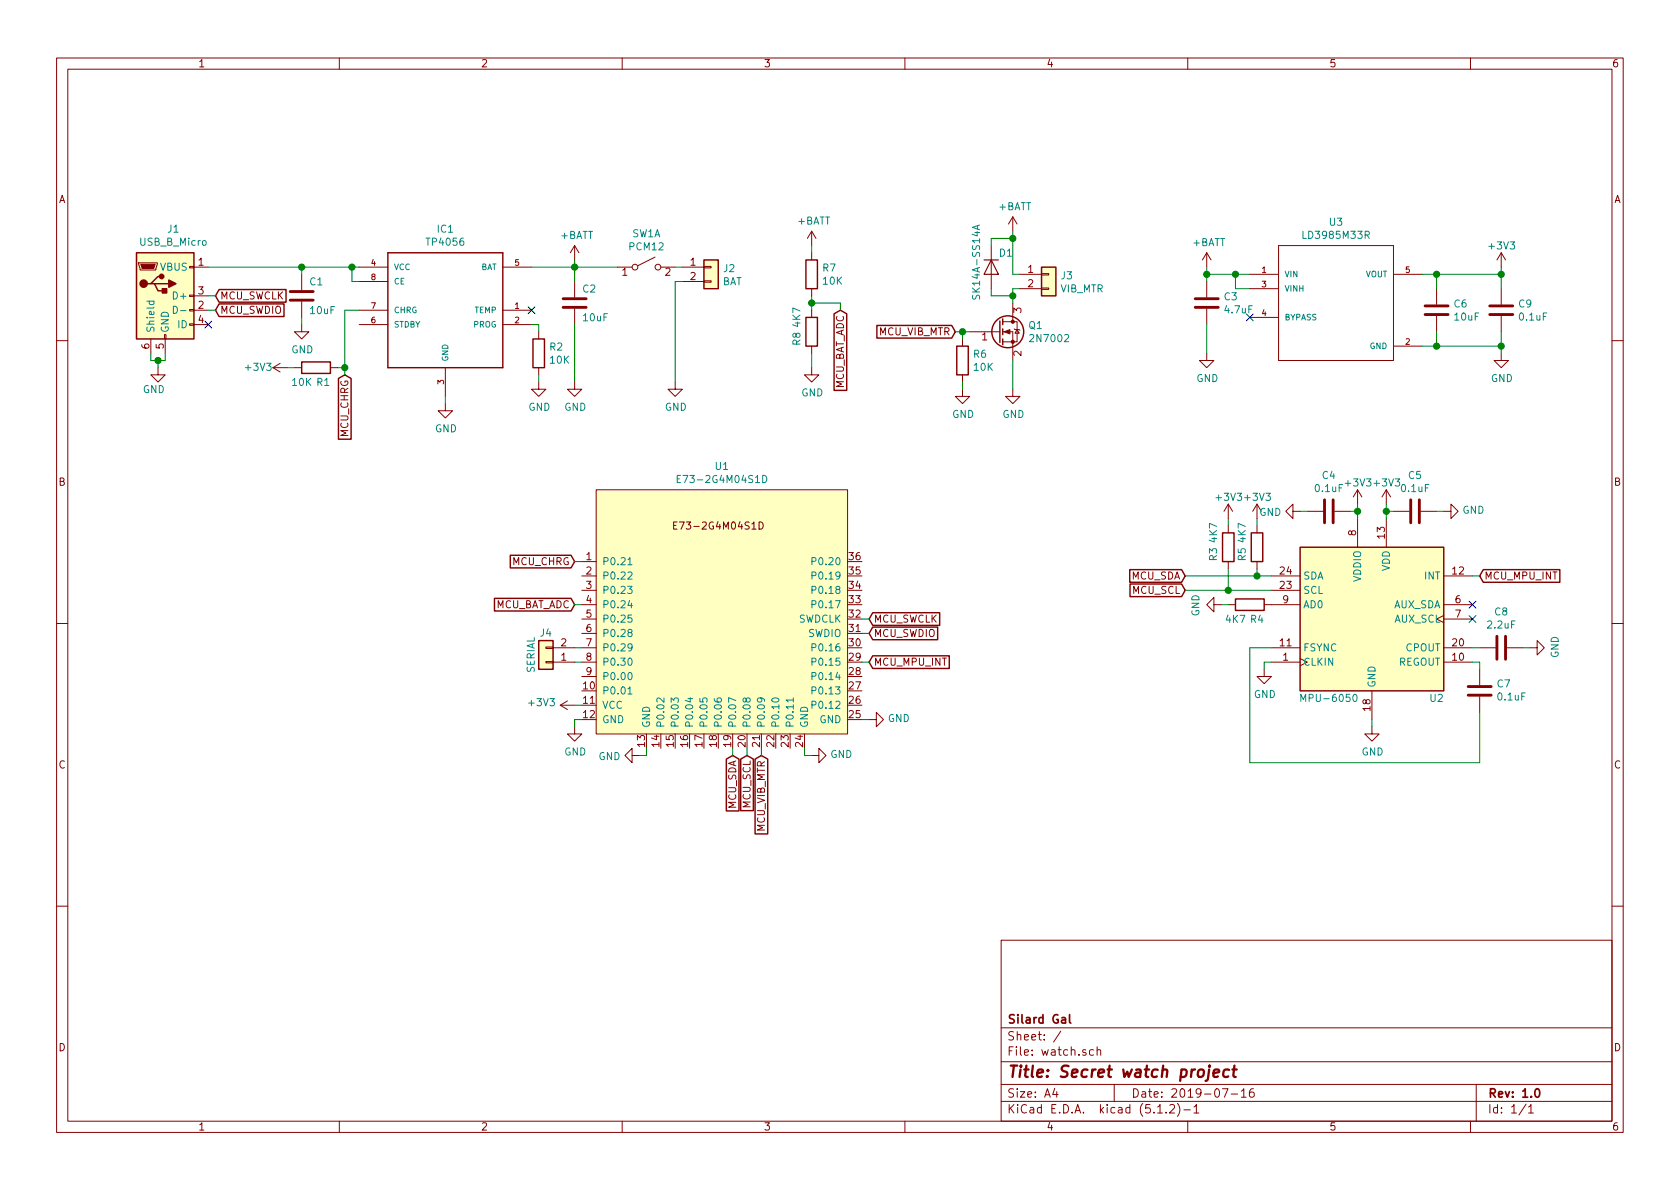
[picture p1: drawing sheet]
EESchema Schematic File Version 4
LIBS:watch-cache
EELAYER 29 0
EELAYER END
$Descr A4 11693 8268
encoding utf-8
Sheet 1 1
Title "Secret watch project "
Date "2019-07-16"
Rev "1.0"
Comp "Silard Gal"
Comment1 ""
Comment2 ""
Comment3 ""
Comment4 ""
$EndDescr
$Comp
L watch:E73-2G4M04S1D U1
U 1 1
P 4350 4300
F 0 "U1" H 5025 5365 50  0000 C CNN
F 1 "E73-2G4M04S1D" H 5025 5274 50  0000 C CNN
F 2 "watch:E73-2G4M04S" H 4350 4300 50  0001 C CNN
F 3 "" H 4350 4300 50  0001 C CNN
	1    4350 4300
	1    0    0    -1  
$EndComp
$Comp
L power:GND #PWR0101
U 1 1
P 6050 5000
F 0 "#PWR0101" H 6050 4750 50  0001 C CNN
F 1 "GND" V 6055 4872 50  0000 R CNN
F 2 "" H 6050 5000 50  0001 C CNN
F 3 "" H 6050 5000 50  0001 C CNN
	1    6050 5000
	0    -1   -1   0   
$EndComp
$Comp
L power:GND #PWR0102
U 1 1
P 5650 5250
F 0 "#PWR0102" H 5650 5000 50  0001 C CNN
F 1 "GND" V 5655 5122 50  0000 R CNN
F 2 "" H 5650 5250 50  0001 C CNN
F 3 "" H 5650 5250 50  0001 C CNN
	1    5650 5250
	0    -1   -1   0   
$EndComp
$Comp
L power:GND #PWR0103
U 1 1
P 4450 5250
F 0 "#PWR0103" H 4450 5000 50  0001 C CNN
F 1 "GND" V 4455 5122 50  0000 R CNN
F 2 "" H 4450 5250 50  0001 C CNN
F 3 "" H 4450 5250 50  0001 C CNN
	1    4450 5250
	0    1    1    0   
$EndComp
$Comp
L power:GND #PWR0104
U 1 1
P 4000 5050
F 0 "#PWR0104" H 4000 4800 50  0001 C CNN
F 1 "GND" H 4005 4877 50  0000 C CNN
F 2 "" H 4000 5050 50  0001 C CNN
F 3 "" H 4000 5050 50  0001 C CNN
	1    4000 5050
	1    0    0    -1  
$EndComp
Wire Wire Line
	4000 5050 4000 5000
Wire Wire Line
	4000 5000 4050 5000
Wire Wire Line
	4450 5250 4500 5250
Wire Wire Line
	4500 5250 4500 5200
Wire Wire Line
	5600 5200 5600 5250
Wire Wire Line
	5600 5250 5650 5250
Wire Wire Line
	6000 5000 6050 5000
$Comp
L power:+3V3 #PWR0105
U 1 1
P 4000 4900
F 0 "#PWR0105" H 4000 4750 50  0001 C CNN
F 1 "+3V3" V 4015 5028 50  0000 L CNN
F 2 "" H 4000 4900 50  0001 C CNN
F 3 "" H 4000 4900 50  0001 C CNN
	1    4000 4900
	0    -1   -1   0   
$EndComp
Wire Wire Line
	4000 4900 4050 4900
$Comp
L LD3985M33R:LD3985M33R U3
U 1 1
P 9300 2100
F 0 "U3" H 9300 2665 50  0000 C CNN
F 1 "LD3985M33R" H 9300 2574 50  0000 C CNN
F 2 "watch:SOT95P280X145-5N" H 9300 2100 50  0001 L BNN
F 3 "" H 9300 2100 50  0001 L BNN
F 4 "STMicroelectronics" H 9300 2100 50  0001 L BNN "Field4"
F 5 "Unavailable" H 9300 2100 50  0001 L BNN "Field5"
F 6 "SOT-23-5 STMicroelectronics" H 9300 2100 50  0001 L BNN "Field6"
F 7 "None" H 9300 2100 50  0001 L BNN "Field7"
F 8 "LD3985M33R" H 9300 2100 50  0001 L BNN "Field8"
	1    9300 2100
	1    0    0    -1  
$EndComp
NoConn ~ 8700 2200
Wire Wire Line
	8700 2000 8600 2000
Wire Wire Line
	8600 2000 8600 1900
Wire Wire Line
	8600 1900 8700 1900
Connection ~ 8600 1900
$Comp
L Device:C C6
U 1 1
P 10000 2150
F 0 "C6" H 10115 2196 50  0000 L CNN
F 1 "10uF" H 10115 2105 50  0000 L CNN
F 2 "Capacitor_SMD:C_0603_1608Metric" H 10038 2000 50  0001 C CNN
F 3 "~" H 10000 2150 50  0001 C CNN
	1    10000 2150
	1    0    0    -1  
$EndComp
$Comp
L Device:C C9
U 1 1
P 10450 2150
F 0 "C9" H 10565 2196 50  0000 L CNN
F 1 "0.1uF" H 10565 2105 50  0000 L CNN
F 2 "Capacitor_SMD:C_0603_1608Metric" H 10488 2000 50  0001 C CNN
F 3 "~" H 10450 2150 50  0001 C CNN
	1    10450 2150
	1    0    0    -1  
$EndComp
Wire Wire Line
	10450 2000 10450 1900
Wire Wire Line
	10450 1900 10000 1900
Wire Wire Line
	10000 2000 10000 1900
Connection ~ 10000 1900
Wire Wire Line
	10000 1900 9900 1900
Wire Wire Line
	9900 2400 10000 2400
Wire Wire Line
	10000 2400 10000 2300
Wire Wire Line
	10000 2400 10450 2400
Wire Wire Line
	10450 2400 10450 2300
Connection ~ 10000 2400
$Comp
L power:GND #PWR0106
U 1 1
P 10450 2450
F 0 "#PWR0106" H 10450 2200 50  0001 C CNN
F 1 "GND" H 10455 2277 50  0000 C CNN
F 2 "" H 10450 2450 50  0001 C CNN
F 3 "" H 10450 2450 50  0001 C CNN
	1    10450 2450
	1    0    0    -1  
$EndComp
Wire Wire Line
	10450 2450 10450 2400
Connection ~ 10450 2400
Wire Wire Line
	10450 1900 10450 1850
Connection ~ 10450 1900
$Comp
L power:+3V3 #PWR0107
U 1 1
P 10450 1850
F 0 "#PWR0107" H 10450 1700 50  0001 C CNN
F 1 "+3V3" H 10350 2000 50  0000 L CNN
F 2 "" H 10450 1850 50  0001 C CNN
F 3 "" H 10450 1850 50  0001 C CNN
	1    10450 1850
	1    0    0    -1  
$EndComp
$Comp
L Device:C C3
U 1 1
P 8400 2100
F 0 "C3" H 8515 2146 50  0000 L CNN
F 1 "4.7uF" H 8515 2055 50  0000 L CNN
F 2 "Capacitor_SMD:C_0603_1608Metric" H 8438 1950 50  0001 C CNN
F 3 "~" H 8400 2100 50  0001 C CNN
	1    8400 2100
	1    0    0    -1  
$EndComp
$Comp
L power:+BATT #PWR0108
U 1 1
P 8400 1850
F 0 "#PWR0108" H 8400 1700 50  0001 C CNN
F 1 "+BATT" H 8415 2023 50  0000 C CNN
F 2 "" H 8400 1850 50  0001 C CNN
F 3 "" H 8400 1850 50  0001 C CNN
	1    8400 1850
	1    0    0    -1  
$EndComp
Wire Wire Line
	8400 1900 8400 1850
Wire Wire Line
	8400 1900 8600 1900
Wire Wire Line
	8400 1900 8400 1950
Connection ~ 8400 1900
$Comp
L power:GND #PWR0109
U 1 1
P 8400 2450
F 0 "#PWR0109" H 8400 2200 50  0001 C CNN
F 1 "GND" H 8405 2277 50  0000 C CNN
F 2 "" H 8400 2450 50  0001 C CNN
F 3 "" H 8400 2450 50  0001 C CNN
	1    8400 2450
	1    0    0    -1  
$EndComp
Wire Wire Line
	8400 2450 8400 2250
$Comp
L Connector:USB_B_Micro J1
U 1 1
P 1150 2050
F 0 "J1" H 1207 2517 50  0000 C CNN
F 1 "USB_B_Micro" H 1207 2426 50  0000 C CNN
F 2 "Connector_USB:USB_Micro-B_Molex_47346-0001" H 1300 2000 50  0001 C CNN
F 3 "~" H 1300 2000 50  0001 C CNN
	1    1150 2050
	1    0    0    -1  
$EndComp
$Comp
L power:GND #PWR0110
U 1 1
P 1100 2550
F 0 "#PWR0110" H 1100 2300 50  0001 C CNN
F 1 "GND" H 1150 2400 50  0000 R CNN
F 2 "" H 1100 2550 50  0001 C CNN
F 3 "" H 1100 2550 50  0001 C CNN
	1    1100 2550
	1    0    0    -1  
$EndComp
Wire Wire Line
	1050 2450 1050 2500
Wire Wire Line
	1050 2500 1100 2500
Wire Wire Line
	1150 2500 1150 2450
Wire Wire Line
	1100 2500 1100 2550
Connection ~ 1100 2500
Wire Wire Line
	1100 2500 1150 2500
NoConn ~ 1450 2250
$Comp
L Device:C C1
U 1 1
P 2100 2050
F 0 "C1" H 2150 2150 50  0000 L CNN
F 1 "10uF" H 2150 1950 50  0000 L CNN
F 2 "Capacitor_SMD:C_0805_2012Metric" H 2138 1900 50  0001 C CNN
F 3 "~" H 2100 2050 50  0001 C CNN
	1    2100 2050
	1    0    0    -1  
$EndComp
$Comp
L power:GND #PWR0111
U 1 1
P 2100 2250
F 0 "#PWR0111" H 2100 2000 50  0001 C CNN
F 1 "GND" H 2105 2077 50  0000 C CNN
F 2 "" H 2100 2250 50  0001 C CNN
F 3 "" H 2100 2250 50  0001 C CNN
	1    2100 2250
	1    0    0    -1  
$EndComp
$Comp
L TP4056:TP4056 IC1
U 1 1
P 3100 2150
F 0 "IC1" H 3100 2717 50  0000 C CNN
F 1 "TP4056" H 3100 2626 50  0000 C CNN
F 2 "TP4056:SOP-8" H 3100 2150 50  0001 L BNN
F 3 "" H 3100 2150 50  0001 L BNN
F 4 "None" H 3100 2150 50  0001 L BNN "Field4"
F 5 "Package Analog Devices" H 3100 2150 50  0001 L BNN "Field5"
F 6 "NanJing Top Power ASIC Corp." H 3100 2150 50  0001 L BNN "Field6"
F 7 "Unavailable" H 3100 2150 50  0001 L BNN "Field7"
F 8 "" H 3100 2150 50  0001 L BNN "Field8"
	1    3100 2150
	1    0    0    -1  
$EndComp
NoConn ~ 3700 2150
$Comp
L Device:C C2
U 1 1
P 4000 2100
F 0 "C2" H 4050 2200 50  0000 L CNN
F 1 "10uF" H 4050 2000 50  0000 L CNN
F 2 "Capacitor_SMD:C_0805_2012Metric" H 4038 1950 50  0001 C CNN
F 3 "~" H 4000 2100 50  0001 C CNN
	1    4000 2100
	1    0    0    -1  
$EndComp
$Comp
L power:+BATT #PWR0112
U 1 1
P 4000 1800
F 0 "#PWR0112" H 4000 1650 50  0001 C CNN
F 1 "+BATT" H 4015 1973 50  0000 C CNN
F 2 "" H 4000 1800 50  0001 C CNN
F 3 "" H 4000 1800 50  0001 C CNN
	1    4000 1800
	1    0    0    -1  
$EndComp
$Comp
L Connector_Generic:Conn_01x02 J2
U 1 1
P 4950 1850
F 0 "J2" H 5030 1842 50  0000 L CNN
F 1 "BAT" H 5030 1751 50  0000 L CNN
F 2 "Diode_SMD:D_1210_3225Metric" H 4950 1850 50  0001 C CNN
F 3 "~" H 4950 1850 50  0001 C CNN
	1    4950 1850
	1    0    0    -1  
$EndComp
Wire Wire Line
	3700 1850 4000 1850
Wire Wire Line
	4000 1800 4000 1850
Connection ~ 4000 1850
Wire Wire Line
	4000 1850 4300 1850
Wire Wire Line
	4000 1950 4000 1850
$Comp
L power:GND #PWR0113
U 1 1
P 3100 2800
F 0 "#PWR0113" H 3100 2550 50  0001 C CNN
F 1 "GND" H 3105 2627 50  0000 C CNN
F 2 "" H 3100 2800 50  0001 C CNN
F 3 "" H 3100 2800 50  0001 C CNN
	1    3100 2800
	1    0    0    -1  
$EndComp
$Comp
L power:GND #PWR0114
U 1 1
P 4700 2650
F 0 "#PWR0114" H 4700 2400 50  0001 C CNN
F 1 "GND" H 4705 2477 50  0000 C CNN
F 2 "" H 4700 2650 50  0001 C CNN
F 3 "" H 4700 2650 50  0001 C CNN
	1    4700 2650
	1    0    0    -1  
$EndComp
$Comp
L power:GND #PWR0115
U 1 1
P 4000 2650
F 0 "#PWR0115" H 4000 2400 50  0001 C CNN
F 1 "GND" H 4005 2477 50  0000 C CNN
F 2 "" H 4000 2650 50  0001 C CNN
F 3 "" H 4000 2650 50  0001 C CNN
	1    4000 2650
	1    0    0    -1  
$EndComp
Wire Wire Line
	3100 2750 3100 2800
Wire Wire Line
	2500 1950 2450 1950
Wire Wire Line
	2450 1950 2450 1850
Wire Wire Line
	2450 1850 2500 1850
$Comp
L Device:R R2
U 1 1
P 3750 2450
F 0 "R2" H 3820 2496 50  0000 L CNN
F 1 "10K" H 3820 2405 50  0000 L CNN
F 2 "Resistor_SMD:R_0603_1608Metric" V 3680 2450 50  0001 C CNN
F 3 "~" H 3750 2450 50  0001 C CNN
	1    3750 2450
	1    0    0    -1  
$EndComp
$Comp
L power:GND #PWR0116
U 1 1
P 3750 2650
F 0 "#PWR0116" H 3750 2400 50  0001 C CNN
F 1 "GND" H 3755 2477 50  0000 C CNN
F 2 "" H 3750 2650 50  0001 C CNN
F 3 "" H 3750 2650 50  0001 C CNN
	1    3750 2650
	1    0    0    -1  
$EndComp
Wire Wire Line
	3750 2600 3750 2650
Wire Wire Line
	3700 2250 3750 2250
Wire Wire Line
	3750 2250 3750 2300
Wire Wire Line
	4000 2250 4000 2650
$Comp
L Switch:SW_DPST_x2 SW1
U 1 1
P 4500 1850
F 0 "SW1" H 4500 2085 50  0000 C CNN
F 1 "PCM12" H 4500 1994 50  0000 C CNN
F 2 "Button_Switch_SMD:SW_SPDT_PCM12" H 4500 1850 50  0001 C CNN
F 3 "~" H 4500 1850 50  0001 C CNN
	1    4500 1850
	1    0    0    -1  
$EndComp
Wire Wire Line
	4700 1850 4750 1850
Wire Wire Line
	4700 1950 4750 1950
Wire Wire Line
	4700 1950 4700 2650
Wire Wire Line
	2450 1850 2100 1850
Connection ~ 2450 1850
Wire Wire Line
	2100 2200 2100 2250
Wire Wire Line
	2100 1900 2100 1850
Connection ~ 2100 1850
Wire Wire Line
	2100 1850 1450 1850
Wire Wire Line
	2500 2150 2400 2150
Wire Wire Line
	2400 2150 2400 2550
Text GLabel 2400 2600 3    50   Input ~ 0
MCU_CHRG
Wire Wire Line
	2400 2550 2350 2550
Connection ~ 2400 2550
Wire Wire Line
	2400 2550 2400 2600
$Comp
L Device:R R1
U 1 1
P 2200 2550
F 0 "R1" V 2300 2600 50  0000 C CNN
F 1 "10K" V 2300 2450 50  0000 C CNN
F 2 "Resistor_SMD:R_0603_1608Metric" V 2130 2550 50  0001 C CNN
F 3 "~" H 2200 2550 50  0001 C CNN
	1    2200 2550
	0    1    1    0   
$EndComp
$Comp
L power:+3V3 #PWR0117
U 1 1
P 2000 2550
F 0 "#PWR0117" H 2000 2400 50  0001 C CNN
F 1 "+3V3" V 2000 2650 50  0000 L CNN
F 2 "" H 2000 2550 50  0001 C CNN
F 3 "" H 2000 2550 50  0001 C CNN
	1    2000 2550
	0    -1   -1   0   
$EndComp
Wire Wire Line
	2000 2550 2050 2550
Text GLabel 6050 4300 2    50   Input ~ 0
MCU_SWCLK
Text GLabel 6050 4400 2    50   Input ~ 0
MCU_SWDIO
Wire Wire Line
	6000 4300 6050 4300
Wire Wire Line
	6000 4400 6050 4400
Text GLabel 1500 2050 2    50   Input ~ 0
MCU_SWCLK
Text GLabel 1500 2150 2    50   Input ~ 0
MCU_SWDIO
Wire Wire Line
	1450 2050 1500 2050
Wire Wire Line
	1450 2150 1500 2150
$Comp
L Sensor_Motion:MPU-6050 U2
U 1 1
P 9550 4300
F 0 "U2" H 10000 3750 50  0000 C CNN
F 1 "MPU-6050" H 9250 3750 50  0000 C CNN
F 2 "Sensor_Motion:InvenSense_QFN-24_4x4mm_P0.5mm" H 9550 3500 50  0001 C CNN
F 3 "https://store.invensense.com/datasheets/invensense/MPU-6050_DataSheet_V3%204.pdf" H 9550 4150 50  0001 C CNN
	1    9550 4300
	1    0    0    -1  
$EndComp
Text GLabel 8250 4000 0    50   Input ~ 0
MCU_SDA
Text GLabel 8250 4100 0    50   Input ~ 0
MCU_SCL
$Comp
L Device:R R4
U 1 1
P 8700 4200
F 0 "R4" V 8800 4250 50  0000 C CNN
F 1 "4K7" V 8800 4100 50  0000 C CNN
F 2 "Resistor_SMD:R_0603_1608Metric" V 8630 4200 50  0001 C CNN
F 3 "~" H 8700 4200 50  0001 C CNN
	1    8700 4200
	0    1    1    0   
$EndComp
$Comp
L power:GND #PWR0118
U 1 1
P 9550 5050
F 0 "#PWR0118" H 9550 4800 50  0001 C CNN
F 1 "GND" H 9555 4877 50  0000 C CNN
F 2 "" H 9550 5050 50  0001 C CNN
F 3 "" H 9550 5050 50  0001 C CNN
	1    9550 5050
	1    0    0    -1  
$EndComp
$Comp
L power:GND #PWR0119
U 1 1
P 8500 4200
F 0 "#PWR0119" H 8500 3950 50  0001 C CNN
F 1 "GND" H 8505 4027 50  0000 C CNN
F 2 "" H 8500 4200 50  0001 C CNN
F 3 "" H 8500 4200 50  0001 C CNN
	1    8500 4200
	0    1    1    0   
$EndComp
Wire Wire Line
	8550 4200 8500 4200
Wire Wire Line
	9550 5000 9550 5050
Text GLabel 10300 4000 2    50   Input ~ 0
MCU_MPU_INT
Wire Wire Line
	10250 4000 10300 4000
$Comp
L Device:C C5
U 1 1
P 9850 3550
F 0 "C5" V 9598 3550 50  0000 C CNN
F 1 "0.1uF" V 9689 3550 50  0000 C CNN
F 2 "Capacitor_SMD:C_0603_1608Metric" H 9888 3400 50  0001 C CNN
F 3 "~" H 9850 3550 50  0001 C CNN
	1    9850 3550
	0    1    1    0   
$EndComp
$Comp
L power:GND #PWR0120
U 1 1
P 10050 3550
F 0 "#PWR0120" H 10050 3300 50  0001 C CNN
F 1 "GND" V 10055 3422 50  0000 R CNN
F 2 "" H 10050 3550 50  0001 C CNN
F 3 "" H 10050 3550 50  0001 C CNN
	1    10050 3550
	0    -1   -1   0   
$EndComp
$Comp
L power:+3V3 #PWR0121
U 1 1
P 9450 3500
F 0 "#PWR0121" H 9450 3350 50  0001 C CNN
F 1 "+3V3" H 9350 3650 50  0000 L CNN
F 2 "" H 9450 3500 50  0001 C CNN
F 3 "" H 9450 3500 50  0001 C CNN
	1    9450 3500
	1    0    0    -1  
$EndComp
$Comp
L power:+3V3 #PWR0122
U 1 1
P 9650 3500
F 0 "#PWR0122" H 9650 3350 50  0001 C CNN
F 1 "+3V3" H 9550 3650 50  0000 L CNN
F 2 "" H 9650 3500 50  0001 C CNN
F 3 "" H 9650 3500 50  0001 C CNN
	1    9650 3500
	1    0    0    -1  
$EndComp
Wire Wire Line
	9450 3500 9450 3550
Wire Wire Line
	9650 3600 9650 3550
Wire Wire Line
	9700 3550 9650 3550
Connection ~ 9650 3550
Wire Wire Line
	9650 3550 9650 3500
Wire Wire Line
	10050 3550 10000 3550
$Comp
L Device:C C8
U 1 1
P 10450 4500
F 0 "C8" V 10198 4500 50  0000 C CNN
F 1 "2.2uF" V 10289 4500 50  0000 C CNN
F 2 "Capacitor_SMD:C_0805_2012Metric" H 10488 4350 50  0001 C CNN
F 3 "~" H 10450 4500 50  0001 C CNN
	1    10450 4500
	0    1    1    0   
$EndComp
$Comp
L power:GND #PWR0123
U 1 1
P 10650 4500
F 0 "#PWR0123" H 10650 4250 50  0001 C CNN
F 1 "GND" H 10655 4327 50  0000 C CNN
F 2 "" H 10650 4500 50  0001 C CNN
F 3 "" H 10650 4500 50  0001 C CNN
	1    10650 4500
	0    -1   -1   0   
$EndComp
Wire Wire Line
	10600 4500 10650 4500
Wire Wire Line
	10250 4500 10300 4500
$Comp
L Device:C C7
U 1 1
P 10300 4800
F 0 "C7" H 10185 4754 50  0000 R CNN
F 1 "0.1uF" H 10185 4845 50  0000 R CNN
F 2 "Capacitor_SMD:C_0603_1608Metric" H 10338 4650 50  0001 C CNN
F 3 "~" H 10300 4800 50  0001 C CNN
	1    10300 4800
	-1   0    0    1   
$EndComp
Wire Wire Line
	10300 4950 10300 5300
Wire Wire Line
	10300 4600 10300 4650
$Comp
L power:GND #PWR0124
U 1 1
P 8800 4650
F 0 "#PWR0124" H 8800 4400 50  0001 C CNN
F 1 "GND" H 8805 4477 50  0000 C CNN
F 2 "" H 8800 4650 50  0001 C CNN
F 3 "" H 8800 4650 50  0001 C CNN
	1    8800 4650
	1    0    0    -1  
$EndComp
Wire Wire Line
	8850 4600 8800 4600
Wire Wire Line
	8800 4600 8800 4650
Wire Wire Line
	8700 4500 8700 5300
Wire Wire Line
	8700 5300 10300 5300
Wire Wire Line
	8700 4500 8850 4500
Wire Wire Line
	10250 4600 10300 4600
NoConn ~ 10250 4200
NoConn ~ 10250 4300
$Comp
L Device:R R5
U 1 1
P 8750 3800
F 0 "R5" V 8850 3850 50  0000 C CNN
F 1 "4K7" V 8850 3700 50  0000 C CNN
F 2 "Resistor_SMD:R_0603_1608Metric" V 8680 3800 50  0001 C CNN
F 3 "~" H 8750 3800 50  0001 C CNN
	1    8750 3800
	-1   0    0    1   
$EndComp
$Comp
L Device:R R3
U 1 1
P 8550 3800
F 0 "R3" V 8650 3850 50  0000 C CNN
F 1 "4K7" V 8650 3700 50  0000 C CNN
F 2 "Resistor_SMD:R_0603_1608Metric" V 8480 3800 50  0001 C CNN
F 3 "~" H 8550 3800 50  0001 C CNN
	1    8550 3800
	-1   0    0    1   
$EndComp
Wire Wire Line
	8250 4000 8750 4000
Wire Wire Line
	8750 3950 8750 4000
Connection ~ 8750 4000
Wire Wire Line
	8750 4000 8850 4000
Wire Wire Line
	8550 3950 8550 4100
Wire Wire Line
	8550 4100 8850 4100
Wire Wire Line
	8250 4100 8550 4100
Connection ~ 8550 4100
Wire Wire Line
	8550 3650 8550 3600
Wire Wire Line
	8750 3650 8750 3600
$Comp
L power:+3V3 #PWR0125
U 1 1
P 8550 3600
F 0 "#PWR0125" H 8550 3450 50  0001 C CNN
F 1 "+3V3" H 8450 3750 50  0000 L CNN
F 2 "" H 8550 3600 50  0001 C CNN
F 3 "" H 8550 3600 50  0001 C CNN
	1    8550 3600
	1    0    0    -1  
$EndComp
$Comp
L power:+3V3 #PWR0126
U 1 1
P 8750 3600
F 0 "#PWR0126" H 8750 3450 50  0001 C CNN
F 1 "+3V3" H 8650 3750 50  0000 L CNN
F 2 "" H 8750 3600 50  0001 C CNN
F 3 "" H 8750 3600 50  0001 C CNN
	1    8750 3600
	1    0    0    -1  
$EndComp
$Comp
L Device:C C4
U 1 1
P 9250 3550
F 0 "C4" V 8998 3550 50  0000 C CNN
F 1 "0.1uF" V 9089 3550 50  0000 C CNN
F 2 "Capacitor_SMD:C_0603_1608Metric" H 9288 3400 50  0001 C CNN
F 3 "~" H 9250 3550 50  0001 C CNN
	1    9250 3550
	0    1    1    0   
$EndComp
$Comp
L power:GND #PWR0127
U 1 1
P 9050 3550
F 0 "#PWR0127" H 9050 3300 50  0001 C CNN
F 1 "GND" V 9055 3422 50  0000 R CNN
F 2 "" H 9050 3550 50  0001 C CNN
F 3 "" H 9050 3550 50  0001 C CNN
	1    9050 3550
	0    1    1    0   
$EndComp
Wire Wire Line
	9050 3550 9100 3550
Wire Wire Line
	9400 3550 9450 3550
Connection ~ 9450 3550
Wire Wire Line
	9450 3550 9450 3600
$Comp
L Connector_Generic:Conn_01x02 J3
U 1 1
P 7300 1900
F 0 "J3" H 7380 1892 50  0000 L CNN
F 1 "VIB_MTR" H 7380 1801 50  0000 L CNN
F 2 "Diode_SMD:D_1210_3225Metric" H 7300 1900 50  0001 C CNN
F 3 "~" H 7300 1900 50  0001 C CNN
	1    7300 1900
	1    0    0    -1  
$EndComp
Text GLabel 6650 2300 0    50   Input ~ 0
MCU_VIB_MTR
$Comp
L power:+BATT #PWR0128
U 1 1
P 7050 1600
F 0 "#PWR0128" H 7050 1450 50  0001 C CNN
F 1 "+BATT" H 7065 1773 50  0000 C CNN
F 2 "" H 7050 1600 50  0001 C CNN
F 3 "" H 7050 1600 50  0001 C CNN
	1    7050 1600
	1    0    0    -1  
$EndComp
$Comp
L Transistor_FET:2N7002 Q1
U 1 1
P 6950 2300
F 0 "Q1" H 7156 2346 50  0000 L CNN
F 1 "2N7002" H 7156 2255 50  0000 L CNN
F 2 "Package_TO_SOT_SMD:SOT-23" H 7150 2225 50  0001 L CIN
F 3 "https://www.fairchildsemi.com/datasheets/2N/2N7002.pdf" H 6950 2300 50  0001 L CNN
	1    6950 2300
	1    0    0    -1  
$EndComp
$Comp
L Device:R R6
U 1 1
P 6700 2500
F 0 "R6" H 6770 2546 50  0000 L CNN
F 1 "10K" H 6770 2455 50  0000 L CNN
F 2 "Resistor_SMD:R_0603_1608Metric" V 6630 2500 50  0001 C CNN
F 3 "~" H 6700 2500 50  0001 C CNN
	1    6700 2500
	1    0    0    -1  
$EndComp
$Comp
L power:GND #PWR0129
U 1 1
P 7050 2700
F 0 "#PWR0129" H 7050 2450 50  0001 C CNN
F 1 "GND" H 7055 2527 50  0000 C CNN
F 2 "" H 7050 2700 50  0001 C CNN
F 3 "" H 7050 2700 50  0001 C CNN
	1    7050 2700
	1    0    0    -1  
$EndComp
$Comp
L power:GND #PWR0130
U 1 1
P 6700 2700
F 0 "#PWR0130" H 6700 2450 50  0001 C CNN
F 1 "GND" H 6705 2527 50  0000 C CNN
F 2 "" H 6700 2700 50  0001 C CNN
F 3 "" H 6700 2700 50  0001 C CNN
	1    6700 2700
	1    0    0    -1  
$EndComp
Wire Wire Line
	7050 2050 7050 2000
Wire Wire Line
	7050 2000 7100 2000
Wire Wire Line
	7100 1900 7050 1900
Wire Wire Line
	6650 2300 6700 2300
Wire Wire Line
	6700 2350 6700 2300
Connection ~ 6700 2300
Wire Wire Line
	6700 2300 6750 2300
Wire Wire Line
	6700 2700 6700 2650
Wire Wire Line
	7050 2700 7050 2500
$Comp
L Device:D D1
U 1 1
P 6900 1850
F 0 "D1" V 6800 1900 50  0000 L CNN
F 1 " SK14A-SS14A" H 6600 1750 50  0000 L CNN
F 2 "Diode_SMD:D_SMA" H 6900 1850 50  0001 C CNN
F 3 "~" H 6900 1850 50  0001 C CNN
	1    6900 1850
	0    1    1    0   
$EndComp
Wire Wire Line
	7050 1600 7050 1650
Wire Wire Line
	6900 1700 6900 1650
Wire Wire Line
	6900 1650 7050 1650
Connection ~ 7050 1650
Wire Wire Line
	7050 1650 7050 1900
Wire Wire Line
	6900 2000 6900 2050
Wire Wire Line
	6900 2050 7050 2050
Wire Wire Line
	7050 2050 7050 2100
Connection ~ 7050 2050
Wire Wire Line
	4000 4500 4050 4500
Wire Wire Line
	4000 4600 4050 4600
$Comp
L Connector_Generic:Conn_01x02 J4
U 1 1
P 3800 4600
F 0 "J4" H 3800 4400 50  0000 C CNN
F 1 "SERIAL" V 3900 4550 50  0000 C CNN
F 2 "Resistor_SMD:R_0603_1608Metric" H 3800 4600 50  0001 C CNN
F 3 "~" H 3800 4600 50  0001 C CNN
	1    3800 4600
	-1   0    0    1   
$EndComp
Text GLabel 5200 5250 3    50   Input ~ 0
MCU_SCL
Text GLabel 5100 5250 3    50   Input ~ 0
MCU_SDA
Wire Wire Line
	5100 5200 5100 5250
Wire Wire Line
	5200 5200 5200 5250
Text GLabel 4000 3900 0    50   Input ~ 0
MCU_CHRG
Text GLabel 5300 5250 3    50   Input ~ 0
MCU_VIB_MTR
Text GLabel 6050 4600 2    50   Input ~ 0
MCU_MPU_INT
$Comp
L Device:R R7
U 1 1
P 5650 1900
F 0 "R7" H 5720 1946 50  0000 L CNN
F 1 "10K" H 5720 1855 50  0000 L CNN
F 2 "Resistor_SMD:R_0603_1608Metric" V 5580 1900 50  0001 C CNN
F 3 "~" H 5650 1900 50  0001 C CNN
	1    5650 1900
	1    0    0    -1  
$EndComp
$Comp
L Device:R R8
U 1 1
P 5650 2300
F 0 "R8" V 5750 2350 50  0000 C CNN
F 1 "4K7" V 5750 2200 50  0000 C CNN
F 2 "Resistor_SMD:R_0603_1608Metric" V 5580 2300 50  0001 C CNN
F 3 "~" H 5650 2300 50  0001 C CNN
	1    5650 2300
	-1   0    0    1   
$EndComp
$Comp
L power:+BATT #PWR0131
U 1 1
P 5650 1700
F 0 "#PWR0131" H 5650 1550 50  0001 C CNN
F 1 "+BATT" H 5665 1873 50  0000 C CNN
F 2 "" H 5650 1700 50  0001 C CNN
F 3 "" H 5650 1700 50  0001 C CNN
	1    5650 1700
	1    0    0    -1  
$EndComp
Text GLabel 5850 2150 3    50   Input ~ 0
MCU_BAT_ADC
$Comp
L power:GND #PWR0132
U 1 1
P 5650 2550
F 0 "#PWR0132" H 5650 2300 50  0001 C CNN
F 1 "GND" H 5655 2377 50  0000 C CNN
F 2 "" H 5650 2550 50  0001 C CNN
F 3 "" H 5650 2550 50  0001 C CNN
	1    5650 2550
	1    0    0    -1  
$EndComp
Wire Wire Line
	5650 2100 5850 2100
Wire Wire Line
	5850 2100 5850 2150
Wire Wire Line
	5650 2150 5650 2100
Wire Wire Line
	5650 2100 5650 2050
Connection ~ 5650 2100
Wire Wire Line
	5650 1700 5650 1750
Wire Wire Line
	5650 2450 5650 2550
Text GLabel 4000 4200 0    50   Input ~ 0
MCU_BAT_ADC
Wire Wire Line
	4000 4200 4050 4200
Wire Wire Line
	5300 5250 5300 5200
Wire Wire Line
	6000 4600 6050 4600
Wire Wire Line
	4000 3900 4050 3900
$EndSCHEMATC
